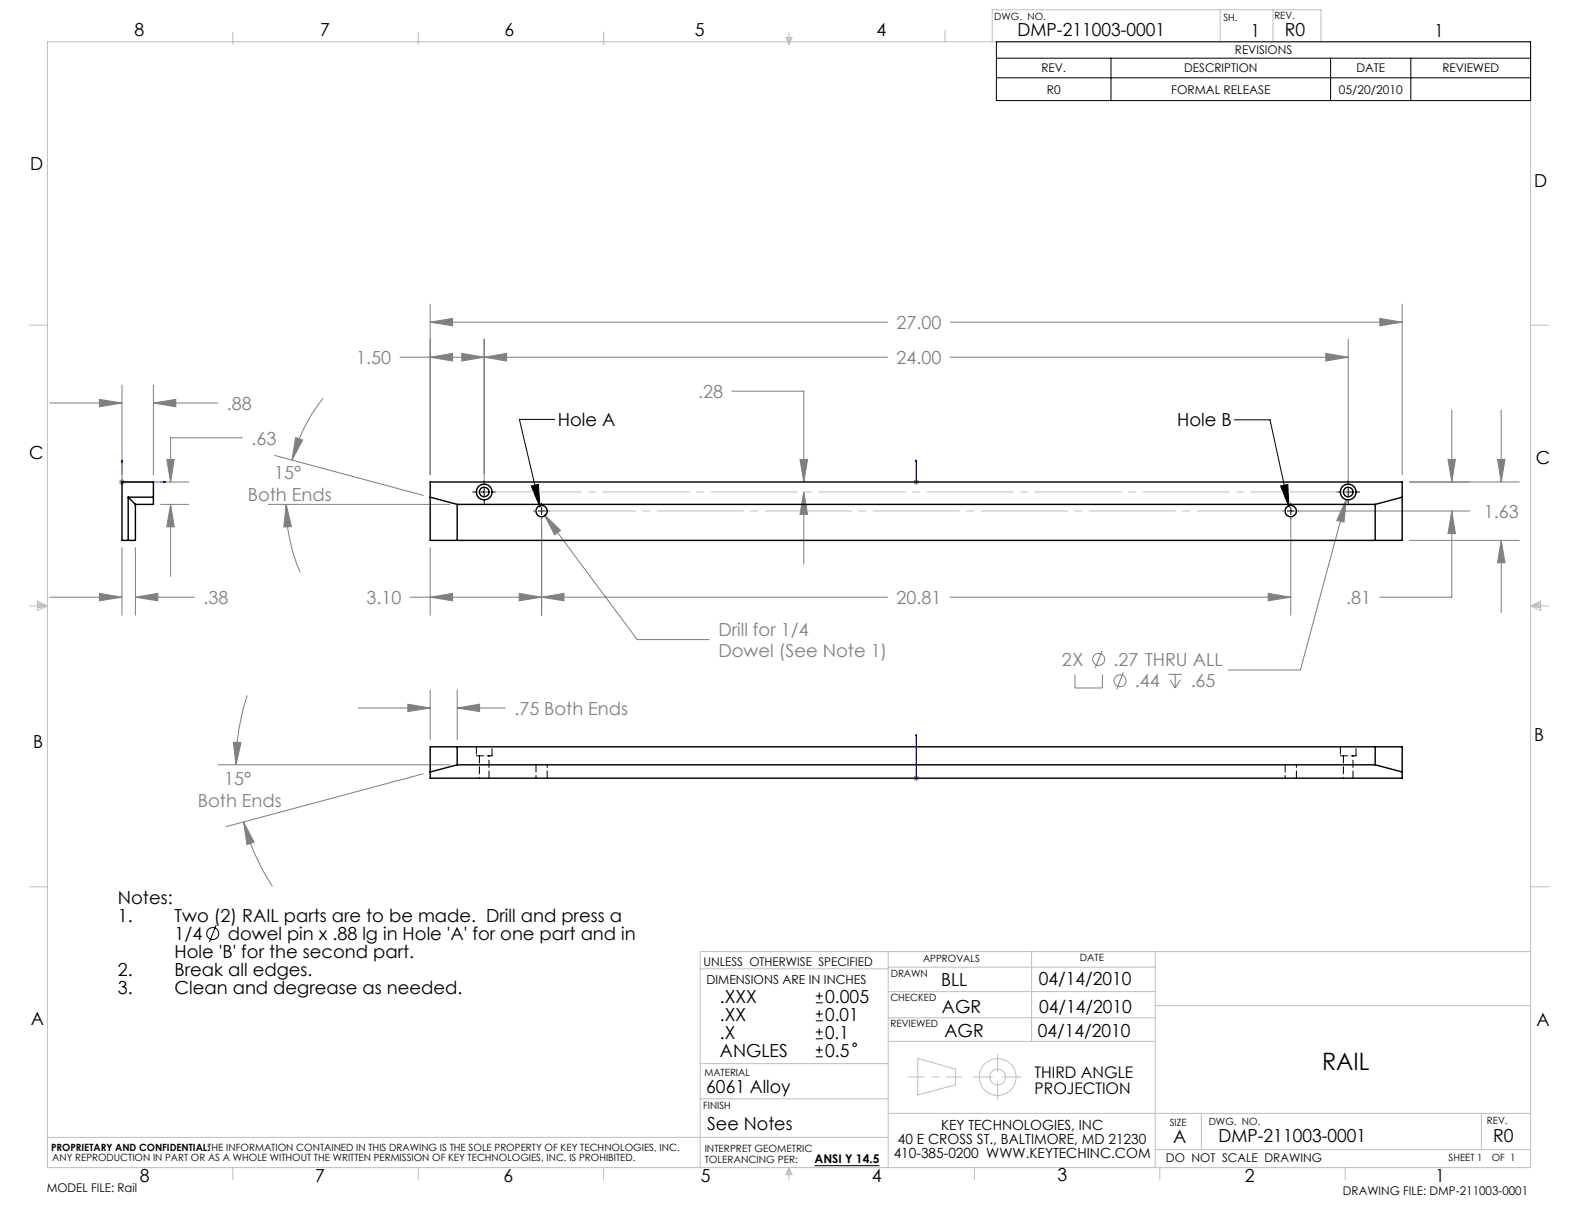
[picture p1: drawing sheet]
<svg xmlns="http://www.w3.org/2000/svg" width="279mm" height="216mm" viewBox="0 0 279 216" stroke-linecap="round" stroke-linejoin="round" font-family="sans-serif">
<g fill="none" stroke="#c0c0c0" stroke-width=".18">
<path d="M8.4 7.4h261.6v198.6h-261.6zM41.1 5.7v2.1M73.8 5.7v2.1M106.5 5.7v2.1M138.6 6.6h1.1l-.5 1.2zM138.9 6.6l.3 1.2M139.2 5.7v2.1M139.5 6.6l-.3 1.2M166.7 5.3v2.1M175 7.4v-5.7h58v5.7M215.2 1.7v5.7M224.5 1.7v5.7"/>
<path d="M5.2 57.4h3.2M270 57.4h3.2M5.2 106.9h3.2M6.6 106l1.8 .9-1.8 .8zM6.6 106.4l1.8 .5M6.6 106.6l1.8 .3M8.4 106.9l-1.8 .2M270 106.9h3.2M270 106.9l1.7 .2M270 106.9l1.7-.9v1.7zM271.7 106.6l-1.7 .3M271.7 106.4l-1.7 .5"/>
<path d="M5.2 156.4h3.2M270 156.4h3.2M123.5 170.9h33.2M156.7 167.9v38.1M156.7 179.5h47.1M156.7 174.9h47.1M156.7 170.6h47.1M182 167.9v15.8M203.8 167.9v38.1M203.8 177.4h66.2M270 167.9h-146.5v38.1M123.5 193.8h33.2"/>
<path d="M123.5 187.6h33.2M156.7 196.4h113.3M156.7 183.7h47.1M161.9 186.7l6.7 1.9v2.7l-6.7 1.8zM171.7 190h3.3M176 186v3.1M176 190.9v3M176.8 190h3.3M211.9 196.4v6.4M261.3 196.4v6.4M8.4 200.6h148.3M41.1 206v2.1"/>
<path d="M73.8 206v2.1M106.5 206v2.1M139.2 206v2.1M139.2 206l.5 1.2h-1.1zM139.2 206l-.3 1.2M139.2 206l.3 1.2M171.9 206v2.1M203.8 202.8h66.2M204.6 206v2.1M237.3 206v2.1"/>
<circle cx="176" cy="190" r="1.4"/>
<circle cx="176" cy="190" r="3.2"/>
</g>
<path d="M169.7 190h-9.4" fill="none" stroke="#c0c0c0" stroke-width=".18" stroke-dasharray="15.2 1.3 1.3 1.3" stroke-dashoffset="12.5"/>
<g fill="none" stroke="#808080" stroke-width=".18">
<path d="M75.9 56.8l3.9-.6v1.3zM75.9 53.7v30M75.9 56.8h80.6M85.4 59.8v25.7M167.6 56.8h79.7M237.8 59.8v25.7M243.4 56.2l3.9 .6-3.9 .7zM247.3 53.7v30M8.8 71.1h12.7M17.5 70.4l4 .7-4 .7zM21.5 67.9v15.8M27.1 71.1l3.9-.7v1.4z"/>
<path d="M27.1 67.9v15.8M27.1 71.1h11.3M42.8 77.2h-12.7v7.8M52.1 77.2l1.3 .4-1.9 3.6zM57 70.2a30.5 30.5 0 0 0-5.5 11M70.6 63h85.9M75.9 63l3.9-.7v1.4zM81.5 62.3l3.9 .7-3.9 .7zM85.4 63l4-.7v1.4zM129.1 69h12.7v16M167.6 63h70.2M233.9 62.3l3.9 .7-3.9 .7z"/>
<path d="M256.1 72.3v12.7M264.8 72.3v12.7M21 85h1M21.1 84.7l.8 .7M21.5 84.5v1M21.5 96.6v11.9M21.9 84.7l-.8 .7M23.9 96.6v11.9M28.3 85h5M28.3 89h5M29.4 81h1.3l-.6 4zM30.1 89l.6 3.9h-1.3z"/>
<path d="M30.1 89v12.7M47.3 89h32.1M48.4 80.3l26.2 7.1M50.5 89l.9 3.9-1.3 .1zM50.5 89a29.4 29.4 0 0 0 2.5 11.9M75.9 96.6v11.9M95.5 91.4v17.1M96 90.8l2.9 2.8-1.1 .7zM96 90.8l16.4 22h12.7M141.1 81h1.4l-.7 4zM141.8 86.8l.7 3.9h-1.4zM141.8 86.8v12.7"/>
<path d="M161.1 85h1M161.3 84.7l.7 .7M161.6 84.5v1M162 84.7l-.7 .7M227.7 91.4v17.1M229 90.1h30.3M237.5 88.1l-.4 4-1.3-.3zM237.5 88.1l-8.1 30.1h-12.7M248.6 85h19.4M248.6 95.3h19.4M255.4 81h1.3l-.6 4zM256.1 90.1l.6 4h-1.3z"/>
<path d="M256.1 90.1v15.2h-12.7M264.2 81h1.3l-.7 4zM264.8 95.3l.7 4h-1.3zM264.8 95.3v12.7M8.8 105.3h12.7M17.5 104.7l4 .6-4 .7zM23.9 105.3l3.9-.6v1.3zM23.9 105.3h10.4M72.4 105.3h84.1M75.9 105.3l3.9-.6v1.3zM91.6 104.7l3.9 .6-3.9 .7zM95.5 105.3l4-.6v1.3z"/>
<path d="M167.6 105.3h60.1M189.6 119v2.4h4.9v-2.4M194.4 114.8l-1.2 3M198.2 118.6l-1.2 3M206.1 119h2.4M206.4 119.9l.9 1.5M207.3 119v2.4M208.2 119.9l-.9 1.5M223.7 104.7l4 .6-4 .7zM38.5 134.9h40.9M41.2 130.9l1.3 .1-.9 3.9zM43.6 122.7a38.6 38.6 0 0 0-2 12.2"/>
<path d="M63.2 124.9h12.7M71.9 124.2l4 .7-4 .6zM74.6 136.5l-34.7 9.3M75.9 121.7v8.8M80.6 124.9l4-.7v1.3zM80.6 121.7v8.8M80.6 124.9h8.5M161.1 137.3h1M161.3 136.9l.7 .7M161.6 136.8v1M162 136.9l-.7 .7M43 145l1.8 3.6-1.2 .4z"/>
<path d="M43 145a38.9 38.9 0 0 0 5 11.3"/>
<circle cx="193.8" cy="116.3" r="1.06"/>
<circle cx="197.6" cy="120.1" r="1.06"/>
</g>
<g fill="none" stroke="#000" stroke-width=".18">
<path d="M175.8 7.4h94.2v10.3h-94.2zM175.8 10.3h94.2M175.8 13.7h94.2M196 10.3v7.4M234.7 10.3v7.4M248.8 10.3v7.4M97.9 74h-6.3l3.6 15.4M217.7 74h6.3l3.4 15.4M83.4 86.8h.7M84.8 86.8h1.2M85.4 84.8v.7M85.4 86.1v1.3"/>
<path d="M85.4 88.1v.7M86.7 86.8h.7M93.7 85.7l1.3-.3 .2 4zM94.1 90.1h.2M94.9 90.1h1.3M95.5 88.8v.1M95.5 89.5v1.3M95.5 91.4v.1M96.8 90.1h.1M225.9 85.7l1.3-.3 .2 4zM226.3 90.1h.1M227 90.1h1.3"/>
<path d="M227.7 88.8v.1M227.7 89.5v1.3M227.7 91.4v.1M229 90.1h.1M235.8 86.8h.7M237.2 86.8h1.2M237.8 84.8v.7M237.8 86.1v1.3M237.8 88.1v.7M239.1 86.8h.7M38.1 163.2l-1.2 3"/>
<circle cx="37.5" cy="164.7" r="1.06"/>
</g>
<path d="M21.5 81.1l.1 .4h-.2zM21.5 81.1v3.9h7.7M28.9 84.9l.3 .1-.3 .1zM161.6 81.1v.4v-.4M161.6 84.9v.2zM161.6 85h.1M161.6 81.1v3.9M161.6 137.2v.2zM161.6 129.5v.4v-.4M161.6 137.3h.1M161.6 129.5v7.8" fill="none" stroke="#00f" stroke-width=".18"/>
<path d="M85.4 86.8h152.4" fill="none" stroke="#c0c0c0" stroke-width=".18" stroke-dasharray="15.2 1.3 1.3 1.3" stroke-dashoffset="-1.9"/>
<path d="M95.6 90.1h132.1" fill="none" stroke="#c0c0c0" stroke-width=".18" stroke-dasharray="15.2 1.3 1.3 1.3" stroke-dashoffset="-1.3"/>
<path d="M93.7 85.7l1.3-.3 .2 4zM225.9 85.7l1.3-.3 .2 4z" fill="#000"/>
<path d="M141.8 86.8l.7 3.9h-1.4zM141.1 81h1.4l-.7 4zM256.1 90.1l.6 4h-1.3zM255.4 81h1.3l-.6 4z" fill="#808080"/>
<g fill="#00f">
<path d="M161.6 81.1v.4zM161.6 84.9v.2z"/>
<path d="M21.5 81.1l-.1 .4h.2zM28.9 84.9v.2l.3-.1zM161.6 137.2v.2zM161.6 129.5v.4z"/>
</g>
<path d="M75.9 56.8l3.9-.6v1.3zM243.4 56.2l3.9 .6-3.9 .7zM81.5 62.3l3.9 .7-3.9 .7zM75.9 63l3.9-.7v1.4zM91.6 104.7l3.9 .6-3.9 .7zM75.9 105.3l3.9-.6v1.3zM95.5 105.3l4-.6v1.3zM223.7 104.7l4 .6-4 .7zM233.9 62.3l3.9 .7-3.9 .7zM85.4 63l4-.7v1.4zM96 90.8l1.8 3.5 1.1-.7zM52.1 77.2l1.3 .4-1.9 3.6zM50.5 89l.9 3.9-1.3 .1zM237.5 88.1l-1.7 3.7 1.3 .3zM264.2 81h1.3l-.7 4zM264.8 95.3l.7 4h-1.3zM17.5 70.4l4 .7-4 .7zM27.1 71.1l3.9-.7v1.4zM23.9 105.3l3.9-.6v1.3zM17.5 104.7l4 .6-4 .7zM29.4 81h1.3l-.6 4zM30.1 89l.6 3.9h-1.3zM80.6 124.9l4-.7v1.3zM71.9 124.2l4 .7-4 .6zM41.2 130.9l1.3 .1-.9 3.9zM43 145l1.8 3.6-1.2 .4z" fill="#808080"/>
<g fill="none" stroke="#000" stroke-width=".25">
<path d="M21.5 85h5.6v4h-3.2v6.3h-2.4zM22.6 87.7h4.5M22.6 87.7v7.6M22.6 87.7l1.3 1.3M75.9 85h171.4v10.3h-171.4zM75.9 87.7l4.7 1.3M80.6 89h162M80.6 89v6.3M242.6 89v6.3M247.3 87.7l-4.7 1.3M75.9 131.7h171.4v5.6h-171.4zM80.6 131.7v3.2"/>
<path d="M80.6 134.9l-4.7 1.3M80.6 134.9h162M242.6 131.7v3.2M242.6 134.9l4.7 1.3"/>
<circle cx="85.4" cy="86.8" r="1.39"/>
<circle cx="85.4" cy="86.8" r=".85"/>
<circle cx="95.5" cy="90.2" r=".99"/>
<circle cx="227.7" cy="90.2" r=".99"/>
<circle cx="237.8" cy="86.8" r="1.39"/>
<circle cx="237.8" cy="86.8" r=".85"/>
</g>
<g fill="none" stroke="#000" stroke-width=".18" stroke-dasharray="1.3 .6">
<path d="M84 133.3h2.8M84 131.7v1.6M84.6 133.3v4M86.3 137.3v-4M86.8 133.3v-1.6M94.5 134.9v2.4M96.5 137.3v-2.4M226.7 134.9v2.4M228.7 137.3v-2.4M236.4 133.3h2.8M236.4 131.7v1.6M237 133.3v4"/>
<path d="M238.7 137.3v-4M239.2 133.3v-1.6"/>
</g>
<g fill="none" stroke="#000" stroke-width=".18">
<path d="M143.9 176.9h1.2M143.9 175.7h1.2M143.9 178.9h1.2M144.5 175v1.3M144.5 178.2v1.3M143.9 180.1h1.2M143.9 183.2h1.2M143.9 182h1.2M143.9 186.4h1.2M143.9 185.2h1.2M144.5 181.4v1.2M144.5 184.6v1.2"/>
<path d="M143.7 205.6h11.4"/>
<circle cx="150.8" cy="184.3" r=".31"/>
</g>
<text font-size="4.2" x="233.2" y="188.7">RAIL</text>
<g font-size="3.2">
<text x="23.7" y="6.3">8</text>
<text x="56.5" y="6.4">7</text>
<text x="89" y="6.4">6</text>
<text x="122.6" y="6.4">5</text>
<text x="154.6" y="6.3">4</text>
<text x="179.5" y="6.4">DMP-211003-0001</text>
<text x="220.6" y="6.5">1</text>
<text x="226.6" y="6.4">R0</text>
<text x="253" y="6.6">1</text>
<text x="5.3" y="30">D</text>
<text x="270.6" y="32.9">D</text>
<text x="98.4" y="75.2">Hole A</text>
<text x="207.7" y="75.2">Hole B</text>
<text x="5.2" y="81">C</text>
<text x="270.9" y="81.9">C</text>
<text x="5.8" y="132">B</text>
<text x="270.6" y="130.7">B</text>
<text x="20.8" y="159.5">Notes:</text>
<text x="20.8" y="162.7">1.</text>
<text x="30.8" y="162.7">Two (2) RAIL parts are to be made. Drill and press a</text>
<text x="30.8" y="165.9">1/4</text>
<text x="40.2" y="165.9">dowel pin x .88 lg in Hole 'A' for one part and in</text>
<text x="20.8" y="172.2">2.</text>
<text x="30.8" y="169">Hole 'B' for the second part.</text>
<text x="30.8" y="172.2">Break all edges.</text>
<text x="166" y="173.9">BLL</text>
<text x="183.2" y="173.8">04/14/2010</text>
<text x="20.8" y="175.4">3.</text>
<text x="30.8" y="175.4">Clean and degrease as needed.</text>
<text x="127" y="176.9">.XXX</text>
<text x="145.6" y="176.9">0.005</text>
<text x="166.2" y="178.8">AGR</text>
<text x="183.3" y="178.6">04/14/2010</text>
<text x="5.4" y="180.9">A</text>
<text x="127" y="180.1">.XX</text>
<text x="127" y="183.2">.X</text>
<text x="145.6" y="180">0.01</text>
<text x="145.6" y="183.2">0.1</text>
<text x="166.6" y="182.9">AGR</text>
<text x="183" y="183">04/14/2010</text>
<text x="271" y="181">A</text>
<text x="127" y="186.4">ANGLES</text>
<text x="145.6" y="186.4">0.5</text>
<text x="124.6" y="192.8">6061 Alloy</text>
<text x="124.7" y="199.4">See Notes</text>
<text x="207" y="201.6">A</text>
<text x="214.9" y="201.5">DMP-211003-0001</text>
<text x="263.4" y="201.4">R0</text>
<text x="24.7" y="208.4">8</text>
<text x="55.6" y="208.5">7</text>
<text x="88.8" y="208.4">6</text>
<text x="123.6" y="208.4">5</text>
<text x="153.8" y="208.4">4</text>
<text x="186.6" y="208.3">3</text>
<text x="219.6" y="208.4">2</text>
<text x="253.2" y="208.5">1</text>
</g>
<g font-size="3.2" fill="#808080">
<text x="158.1" y="58">27.00</text>
<text x="62.8" y="64.2">1.50</text>
<text x="158.1" y="64.2">24.00</text>
<text x="123.2" y="70.2">.28</text>
<text x="40" y="72.3">.88</text>
<text x="44.4" y="78.4">.63</text>
<text x="43.7" y="88.3">Both Ends</text>
<text x="48.3" y="84.5">15°</text>
<text x="261.7" y="91.4">1.63</text>
<text x="35.9" y="106.5">.38</text>
<text x="64.6" y="106.5">3.10</text>
<text x="158.1" y="106.5">20.81</text>
<text x="237.4" y="106.5">.81</text>
<text x="126.7" y="112.1">Drill for 1/4</text>
<text x="126.7" y="115.9">Dowel (See Note 1)</text>
<text x="187.3" y="117.5">2X</text>
<text x="196.4" y="117.5">.27 THRU ALL</text>
<text x="200.2" y="121.3">.44</text>
<text x="210" y="121.3">.65</text>
<text x="90.8" y="126">.75 Both Ends</text>
<text x="34.9" y="142.3">Both Ends</text>
<text x="39.5" y="138.5">15°</text>
</g>
<g font-size="2.8">
<text x="182.5" y="190.1">THIRD ANGLE</text>
<text x="182.5" y="192.9">PROJECTION</text>
</g>
<g font-size="2.5">
<text x="158.4" y="201.9">40 E CROSS ST., BALTIMORE, MD 21230</text>
<text x="166" y="199.4">KEY TECHNOLOGIES, INC</text>
<text x="157.6" y="204.3">410-385-0200 WWW.KEYTECHINC.COM</text>
</g>
<text font-size="2.2" x="124.6" y="173.7">DIMENSIONS ARE IN INCHES</text>
<g font-size="2.1">
<text x="217.8" y="9.6">REVISIONS</text>
<text x="183.7" y="12.8">REV.</text>
<text x="184.7" y="16.5">R0</text>
<text x="206.6" y="16.5">FORMAL RELEASE</text>
<text x="208.9" y="12.8">DESCRIPTION</text>
<text x="236.2" y="16.5">05/20/2010</text>
<text x="239.3" y="12.8">DATE</text>
<text x="254.4" y="12.8">REVIEWED</text>
<text x="124.1" y="170.3">UNLESS OTHERWISE SPECIFIED</text>
<text x="143.7" y="205.2">ANSI Y 14.5</text>
<text x="205.7" y="205">DO NOT SCALE DRAWING</text>
<text x="8.2" y="210.3">MODEL FILE: Rail</text>
<text x="236.9" y="210.7">DRAWING FILE: DMP-211003-0001</text>
</g>
<g font-size="1.8">
<text x="175.4" y="3.5">DWG. NO.</text>
<text x="215.8" y="3.6">SH.</text>
<text x="224.8" y="3.3">REV.</text>
<text x="157.1" y="172.3">DRAWN</text>
<text x="162.8" y="169.7">APPROVALS</text>
<text x="190.5" y="169.5">DATE</text>
<text x="157.1" y="176.6">CHECKED</text>
<text x="157.1" y="181.2">REVIEWED</text>
<text x="124.2" y="189.8">MATERIAL</text>
<text x="124.1" y="195.6">FINISH</text>
<text x="9" y="203">PROPRIETARY AND CONFIDENTIAL:THE INFORMATION CONTAINED IN THIS DRAWING IS THE SOLE PROPERTY OF KEY TECHNOLOGIES, INC.</text>
<text x="124.3" y="203.1">INTERPRET GEOMETRIC</text>
<text x="206.3" y="198.5">SIZE</text>
<text x="213.2" y="198.5">DWG. NO.</text>
<text x="262.3" y="198.2">REV.</text>
<text x="9.2" y="204.8">ANY REPRODUCTION IN PART OR AS A WHOLE WITHOUT THE WRITTEN PERMISSION OF KEY TECHNOLOGIES, INC. IS PROHIBITED.</text>
<text x="124.3" y="205.2">TOLERANCING PER:</text>
<text x="255.5" y="204.8">SHEET 1</text>
<text x="263.1" y="204.8">OF 1</text>
</g>
</svg>
